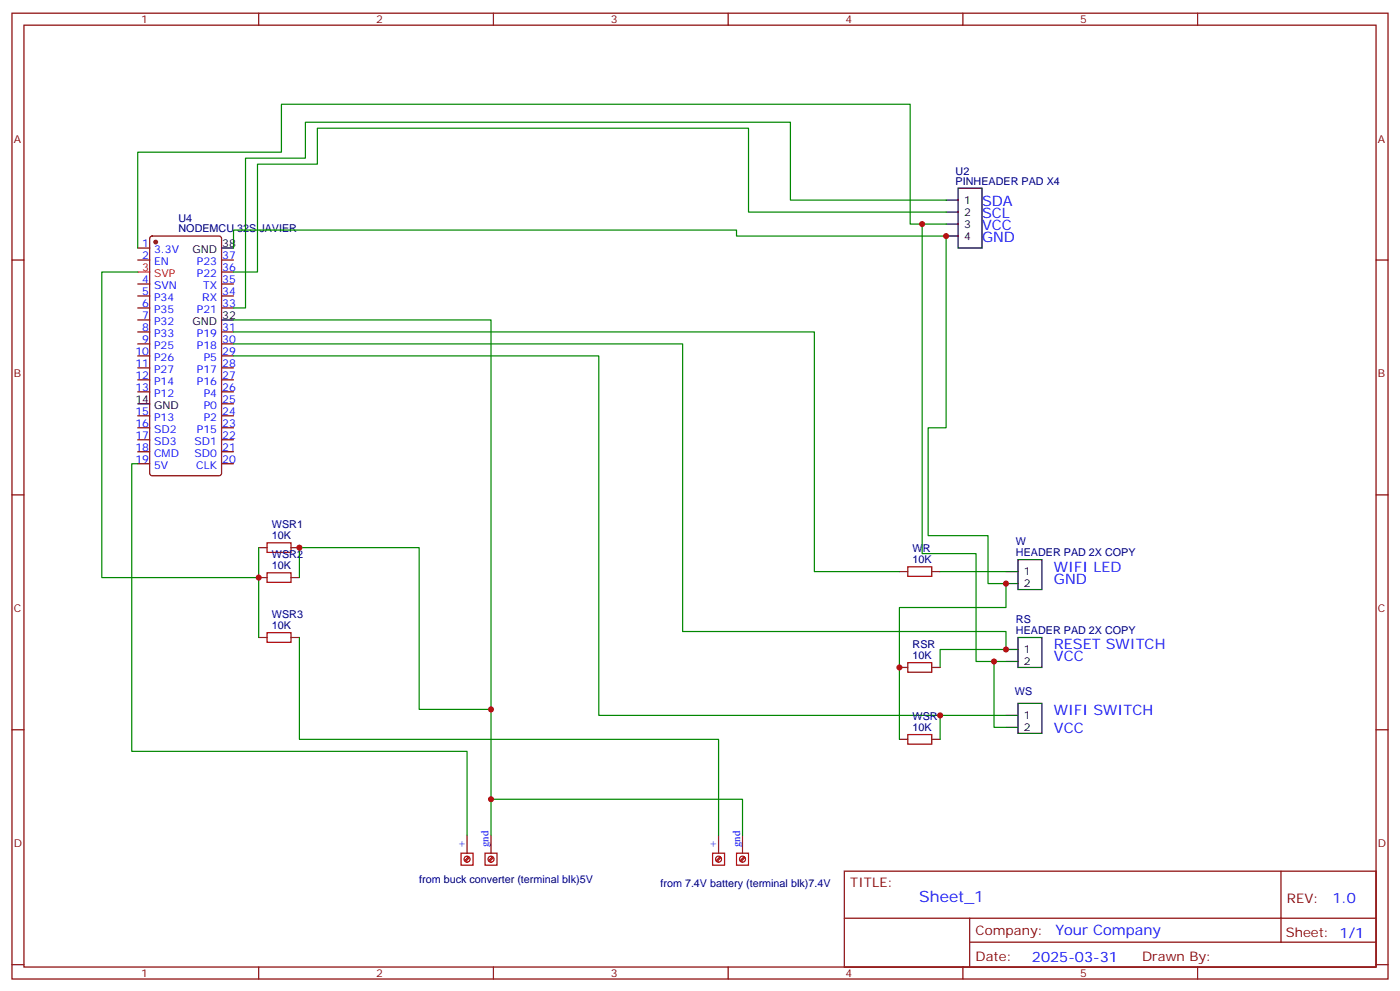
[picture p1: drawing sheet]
<svg xmlns="http://www.w3.org/2000/svg" width="412mm" height="292mm" viewBox="0 0 412 292" stroke-linecap="round" stroke-linejoin="round" font-family="sans-serif">
<g fill="none" stroke="#870000" stroke-width=".35">
<path d="M3.5 3.9h405.4v284.3h-405.4zM7.1 7.4h398.2v277.3h-398.2zM76.2 3.9v3.5M145.3 3.9v3.5M214.5 3.9v3.5M283.6 3.9v3.5M352.8 3.9v3.5M3.5 76.6h3.6M40.6 76.6h3.5M40.6 73h3.5M44.3 69.7l.5-.2h19.8l.6 .4 .1 69.4-.5 .7-20 .1-.6-.5-.1-69.4zM65.3 76.6h3.5"/>
<path d="M405.3 76.6h3.6M40.6 83.6h3.5M40.6 87.1h3.5M40.6 90.7h3.5M40.6 94.2h3.5M40.6 97.7h3.5M65.3 83.6h3.5M65.3 87.1h3.5M65.3 90.7h3.5M65.3 97.7h3.5M65.3 80.1h3.5M40.6 101.2h3.5"/>
<path d="M40.6 104.8h3.5M40.6 108.3h3.5M40.6 111.8h3.5M40.6 115.4h3.5M65.3 101.2h3.5M65.3 104.8h3.5M65.3 108.3h3.5M65.3 111.8h3.5M65.3 115.4h3.5M65.3 118.9h3.5M40.6 122.4h3.5M40.6 125.9h3.5"/>
<path d="M40.6 129.5h3.5M40.6 133h3.5M40.6 136.5h3.5M65.3 122.4h3.5M65.3 125.9h3.5M65.3 129.5h3.5M65.3 133h3.5M65.3 136.5h3.5M3.5 145.7h3.6M405.3 145.7h3.6M76.2 161.2h2.5M76.2 170h2.5"/>
<path d="M85.7 161.2h2.5M85.7 170h2.5M264.9 168.3h2.5M274.5 168.3h2.4M76.2 187.7h2.5M85.7 187.7h2.5M264.9 196.5h2.5M274.5 196.5h2.4M3.5 214.8h3.6M264.9 217.7h2.5M274.5 217.7h2.4M405.3 214.8h3.6"/>
<path d="M137.6 245.9v5.3M144.6 245.9v5.3M211.7 245.9v5.3M218.7 245.9v5.3M248.7 256.5h156.6v28.2h-156.6zM377.3 256.5v20.9M248.7 270.3h156.5M285.6 277.4h119.6M285.6 270.3v14.1M3.5 284h3.6M76.2 284.7v3.5M145.3 284.7v3.5"/>
<path d="M214.5 284.7v3.5M283.6 284.7v3.5M352.8 284.7v3.5M405.3 284h3.6"/>
</g>
<g fill="none" stroke="#000" stroke-width=".35">
<path d="M278.7 58.9h3.5M282.2 55.4h7.1v17.6h-7.1zM65.3 73h3.5M278.7 62.4h3.5M278.7 66h3.5M278.7 69.5h3.5M65.3 94.2h3.5M40.6 118.9h3.5M296.3 168.3h3.6M296.3 171.8h3.6M299.9 164.7h7v8.9h-7zM296.3 191.2h3.6"/>
<path d="M296.3 194.7h3.6M299.9 187.7h7v8.8h-7zM296.3 210.6h3.6M296.3 214.1h3.6M299.9 207.1h7v8.8h-7z"/>
</g>
<g fill="none" stroke="#a10000" stroke-width=".35">
<path d="M78.7 159.8h7v2.8h-7zM78.7 168.6h7v2.8h-7zM267.4 166.9h7.1v2.8h-7.1zM78.7 186.3h7v2.8h-7zM267.4 195.1h7.1v2.8h-7.1zM267.4 216.3h7.1v2.8h-7.1zM135.8 251.2h3.5v3.5h-3.5zM138 252.2l-1.1 1.2M138.3 252.4l-1.2 1.2M142.9 251.2h3.5v3.5h-3.5zM145.1 252.2l-1.2 1.2M145.3 252.4l-1.1 1.2"/>
<path d="M209.9 251.2h3.5v3.5h-3.5zM212.1 252.2l-1.1 1.2M212.4 252.4l-1.2 1.2M217 251.2h3.5v3.5h-3.5zM219.2 252.2l-1.2 1.2M219.4 252.4l-1.1 1.2"/>
<circle cx="137.6" cy="252.9" r=".88"/>
<circle cx="144.6" cy="252.9" r=".88"/>
<circle cx="211.7" cy="252.9" r=".88"/>
<circle cx="218.7" cy="252.9" r=".88"/>
</g>
<circle cx="45.9" cy="71.3" r=".53" fill="#870000" stroke="#870000" stroke-width=".35"/>
<path d="M40.6 80.1h3.5" fill="none" stroke="#f00" stroke-width=".35"/>
<g fill="none" stroke="#008700" stroke-width=".35">
<path d="M278.7 58.9h-45.9v-22.9h-142.8v10.6h-17.7v44.1h-3.5M68.8 73v-5.3h148.2v1.8h61.7v56.4h-5.3v31.8h17.6v14.1h5.3v7.1h-31.4v38.8M271.6 66v97h15.9v31.7h5.3v19.4h3.5M278.7 66h-10.6v-35.3h-185.2v14.1h-42.3v28.2M278.7 62.4h-58.2v-24.7h-127v10.6h-17.7v31.8h-7M40.6 80.1h-10.6v89.9h46.2M68.8 97.7h171.1v70.6h25M68.8 94.2h75.8v151.7M68.8 101.2h132.3v84.7h95.2v5.3h-19.4v5.3M68.8 104.8h107.6v105.8h119.9M40.6 136.5h-1.8v84.7h98.8v24.7M76.2 161.2v26.5"/>
<path d="M88.2 170v-8.8h35.3v47.6h21.1M276.9 168.3h19.4M88.2 187.7v30h123.5v28.2M292.8 194.7h3.5M276.9 210.6v7.1M144.6 235.3h74.1v10.6"/>
</g>
<g fill="#c00">
<circle cx="296.3" cy="191.2" r=".88"/>
<circle cx="276.9" cy="210.6" r=".88"/>
<circle cx="271.6" cy="66" r=".88"/>
<circle cx="278.7" cy="69.5" r=".88"/>
<circle cx="264.9" cy="196.5" r=".88"/>
<circle cx="296.3" cy="171.8" r=".88"/>
<circle cx="292.8" cy="194.7" r=".88"/>
<circle cx="144.6" cy="235.3" r=".88"/>
<circle cx="76.2" cy="170" r=".88"/>
<circle cx="144.6" cy="208.8" r=".88"/>
<circle cx="88.2" cy="161.2" r=".88"/>
</g>
<text font-size="4.6" fill="#00f" x="270.8" y="265.5">Sheet_1</text>
<g font-size="4.2" fill="#00f">
<text x="289.3" y="60.7">SDA</text>
<text x="289.3" y="64.2">SCL</text>
<text x="289.3" y="67.7">VCC</text>
<text x="289.3" y="71.3">GND</text>
<text x="310.4" y="168.3">WIFI LED</text>
<text x="310.4" y="171.8">GND</text>
<text x="310.4" y="191.2">RESET SWITCH</text>
<text x="310.4" y="194.7">VCC</text>
<text x="310.4" y="210.6">WIFI SWITCH</text>
<text x="310.4" y="215.9">VCC</text>
<text x="392.5" y="265.7">1.0</text>
<text x="310.9" y="275.3">Your Company</text>
<text x="304" y="283.1">2025-03-31</text>
</g>
<g font-size="3.9" fill="#800">
<text x="250.5" y="261.1">TITLE:</text>
<text x="379.1" y="265.7">REV:</text>
<text x="287.4" y="275.3">Company:</text>
<text x="378.7" y="275.9">Sheet: 1/1</text>
<text x="287.4" y="282.9">Date:</text>
<text x="336.4" y="283">Drawn By:</text>
</g>
<g font-size="3.2" fill="#800">
<text x="41.6" y="6.9">1</text>
<text x="110.8" y="6.9">2</text>
<text x="179.9" y="6.9">3</text>
<text x="249.1" y="6.9">4</text>
<text x="318.2" y="6.9">5</text>
<text x="4.1" y="42">A</text>
<text x="405.9" y="42">A</text>
<text x="4.1" y="111.1">B</text>
<text x="405.9" y="111.1">B</text>
<text x="4.1" y="180.3">C</text>
<text x="405.9" y="180.3">C</text>
<text x="4.1" y="249.4">D</text>
<text x="405.9" y="249.4">D</text>
<text x="41.6" y="287.7">1</text>
<text x="110.8" y="287.7">2</text>
<text x="179.9" y="287.7">3</text>
<text x="249.1" y="287.7">4</text>
<text x="318.2" y="287.7">5</text>
</g>
<g font-size="3.2" fill="#000080">
<text x="281.5" y="51.4">U2</text>
<text x="281.5" y="54.3">PINHEADER PAD X4</text>
<text x="52.6" y="65.3">U4</text>
<text x="52.6" y="68.4">NODEMCU 32S JAVIER</text>
<text x="80.1" y="155.5">WSR1</text>
<text x="80.1" y="158.8">10K</text>
<text x="299.3" y="160.5">W</text>
<text x="80.1" y="167.6">10K</text>
<text x="80.1" y="164.3">WSR2</text>
<text x="268.8" y="165.8">10K</text>
<text x="268.8" y="162.6">WR</text>
<text x="299.3" y="163.7">HEADER PAD 2X COPY</text>
<text x="80.1" y="185.2">10K</text>
<text x="80.1" y="182">WSR3</text>
<text x="299.3" y="183.4">RS</text>
<text x="268.8" y="190.8">RSR</text>
<text x="299.3" y="186.6">HEADER PAD 2X COPY</text>
<text x="268.8" y="194">10K</text>
<text x="299" y="204.7">WS</text>
<text x="268.8" y="215.2">10K</text>
<text x="268.8" y="212">WSR</text>
<text x="123.5" y="260">from buck converter (terminal blk)5V</text>
<text x="194.5" y="261.1">from 7.4V battery (terminal blk)7.4V</text>
</g>
<g font-size="3.2">
<text x="284" y="60">1</text>
<text x="284" y="63.5">2</text>
<text x="284" y="67">3</text>
<text x="284" y="70.6">4</text>
<text x="56.7" y="74.4">GND</text>
<text x="65.4" y="72.7">38</text>
<text x="56.7" y="95.6">GND</text>
<text x="65.4" y="93.8">32</text>
<text x="39.9" y="118.5">14</text>
<text x="45.4" y="120.3">GND</text>
<text x="301.6" y="169.3">1</text>
<text x="301.6" y="172.9">2</text>
<text x="301.6" y="192.3">1</text>
<text x="301.6" y="195.8">2</text>
<text x="301.6" y="211.7">1</text>
<text x="301.6" y="215.2">2</text>
</g>
<g font-size="3.2" fill="#00f">
<text x="41.9" y="72.7">1</text>
<text x="41.9" y="76.2">2</text>
<text x="45.4" y="74.4">3.3V</text>
<text x="45.4" y="78">EN</text>
<text x="58" y="78">P23</text>
<text x="65.4" y="76.2">37</text>
<text x="41.9" y="83.3">4</text>
<text x="58" y="81.5">P22</text>
<text x="65.4" y="83.3">35</text>
<text x="65.4" y="79.7">36</text>
<text x="41.9" y="86.8">5</text>
<text x="45.4" y="85">SVN</text>
<text x="45.4" y="88.5">P34</text>
<text x="59.6" y="88.5">RX</text>
<text x="59.8" y="85">TX</text>
<text x="65.4" y="86.8">34</text>
<text x="41.9" y="90.3">6</text>
<text x="41.9" y="93.8">7</text>
<text x="45.4" y="92.1">P35</text>
<text x="45.4" y="95.6">P32</text>
<text x="58" y="92.1">P21</text>
<text x="65.4" y="90.3">33</text>
<text x="41.9" y="97.4">8</text>
<text x="41.9" y="100.9">9</text>
<text x="45.4" y="99.1">P33</text>
<text x="58" y="99.1">P19</text>
<text x="65.4" y="100.9">30</text>
<text x="65.4" y="97.4">31</text>
<text x="39.9" y="104.4">10</text>
<text x="39.9" y="107.9">11</text>
<text x="45.4" y="102.7">P25</text>
<text x="45.4" y="106.2">P26</text>
<text x="58" y="102.7">P18</text>
<text x="60" y="106.2">P5</text>
<text x="65.4" y="107.9">28</text>
<text x="65.4" y="104.4">29</text>
<text x="39.9" y="111.5">12</text>
<text x="45.4" y="109.7">P27</text>
<text x="45.4" y="113.2">P14</text>
<text x="58" y="113.2">P16</text>
<text x="58" y="109.7">P17</text>
<text x="65.4" y="111.5">27</text>
<text x="39.9" y="115">13</text>
<text x="45.4" y="116.8">P12</text>
<text x="60" y="116.8">P4</text>
<text x="65.4" y="118.5">25</text>
<text x="65.4" y="115">26</text>
<text x="39.9" y="122.1">15</text>
<text x="39.9" y="125.6">16</text>
<text x="45.4" y="123.8">P13</text>
<text x="60" y="123.8">P2</text>
<text x="60" y="120.3">P0</text>
<text x="65.4" y="125.6">23</text>
<text x="65.4" y="122.1">24</text>
<text x="39.9" y="129.1">17</text>
<text x="45.4" y="127.4">SD2</text>
<text x="45.4" y="130.9">SD3</text>
<text x="57.3" y="130.9">SD1</text>
<text x="58" y="127.4">P15</text>
<text x="65.4" y="129.1">22</text>
<text x="39.9" y="132.6">18</text>
<text x="39.9" y="136.2">19</text>
<text x="45.4" y="134.4">CMD</text>
<text x="45.4" y="137.9">5V</text>
<text x="57.3" y="134.4">SD0</text>
<text x="57.8" y="137.9">CLK</text>
<text x="65.4" y="136.2">20</text>
<text x="65.4" y="132.6">21</text>
<text x="136.9" y="249.4" transform="rotate(-90 136.9 249.4)">+</text>
<text x="143.9" y="249.4" transform="rotate(-90 143.9 249.4)">gnd</text>
<text x="211" y="249.4" transform="rotate(-90 211 249.4)">+</text>
<text x="218" y="249.4" transform="rotate(-90 218 249.4)">gnd</text>
</g>
<g font-size="3.2" fill="#f00">
<text x="41.9" y="79.7">3</text>
<text x="45.4" y="81.5">SVP</text>
</g>
</svg>
